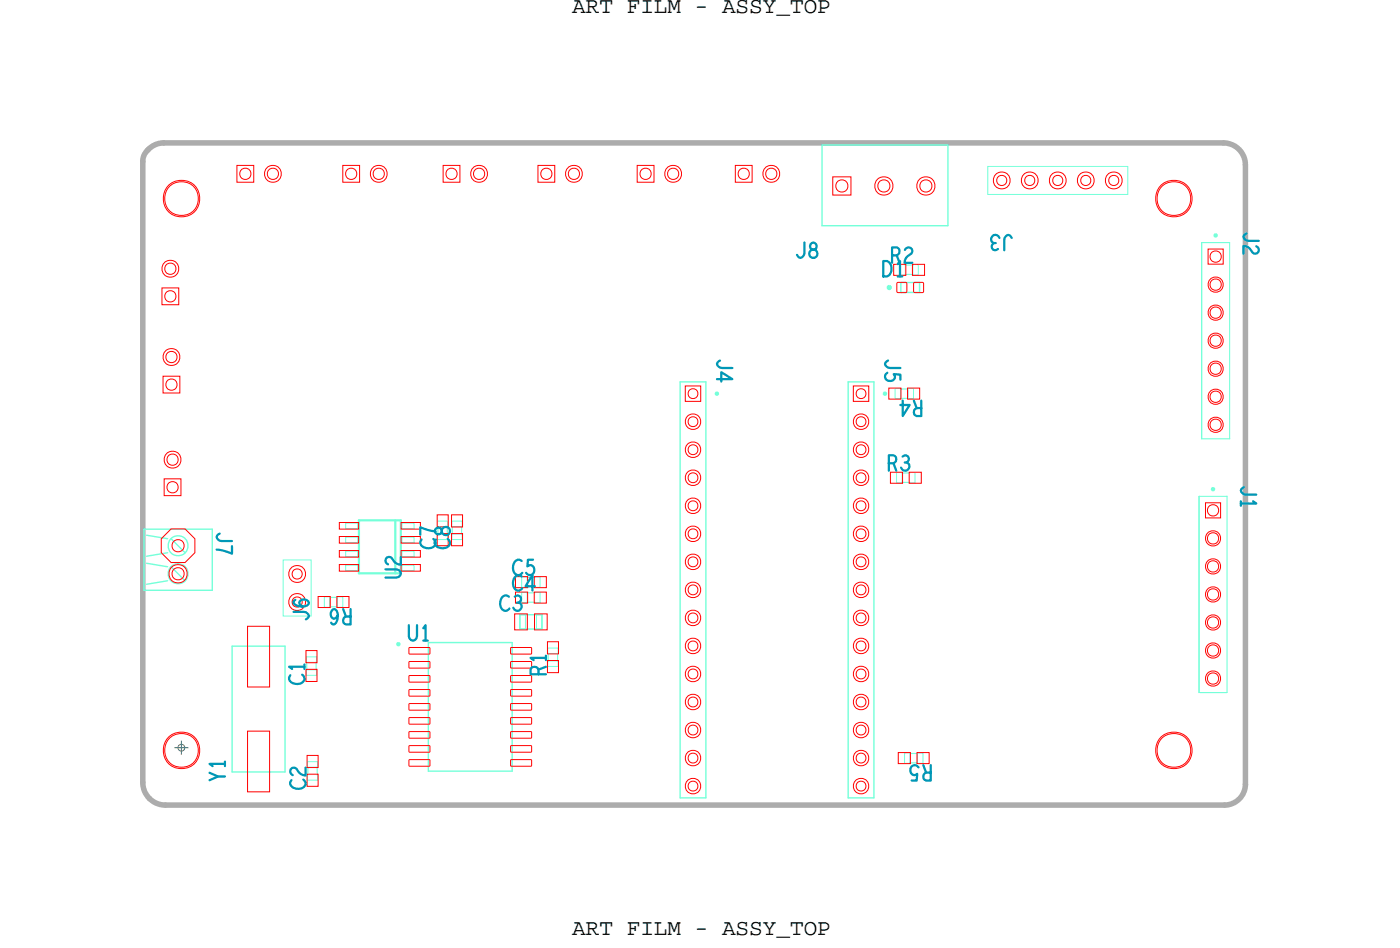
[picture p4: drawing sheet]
<svg xmlns="http://www.w3.org/2000/svg" width="127mm" height="86mm" viewBox="0 0 127 86" stroke-linecap="round" stroke-linejoin="round" font-family="sans-serif">
<!-- layer: Board Outline -->
<path d="M13 14.6v56.3zM13.3 13.6l.2-.1zM13.4 13.6l-.3 .5-.2 .5M14.9 12.9h96zM14.9 12.9l-.8 .2-.6 .4M111 13a2 2 0 0 1 1.9 1.9M112.9 14.9v56.2zM13 70.9a2.05 2.05 0 0 0 2 2M15 72.9h96zM113 71.1a1.9 1.9 0 0 1-2 1.8" fill="none" stroke="#acacac" stroke-width=".5"/>
<path d="M13.5 13.6l.6-.5 .8-.2h96a2 2 0 0 1 2 2.1v55.9a2 2 0 0 1-2 2h-96a2 2 0 0 1-1.9-2v-55.9l.1-.8z" fill="none" stroke="#acacac" stroke-width=".09"/>
<!-- layer: Components -->
<g fill="none" stroke="#75ffd9" stroke-width=".13">
<path d="M74.5 13.1v7.3zM74.5 13.2h11.5zM86 13.2v7.3zM61.7 34.6v37.7zM61.7 34.6h2.3zM64 34.6v37.7zM74.5 20.4h11.5zM76.9 34.6v37.7zM76.9 34.6h2.4zM79.3 34.6v37.7zM81.7 26.5h1.7zM81.7 25.6h1.7z"/>
<path d="M81.7 25.6v.9zM83.4 25.6v.9zM13 53.5h6.3zM13 47.9v5.6zM13 47.9h6.3zM13.3 48.5l1.9 .3zM13.3 51l1.9 .4zM13.3 50.4l1.9-.3zM13.3 52.9l1.9-.3zM15.5 48.8l1.3 1.3zM15.5 51.4l1.3 1.2zM19.3 47.9v5.6z"/>
<path d="M21 58.5v11.4zM21.1 58.5h4.8zM25.9 58.5v11.4zM38.9 58.2h7.5zM38.9 58.2v11.7zM46.4 58.2v11.7zM47.1 55.7v1.3zM47.1 55.7h2zM47.2 57h1.9zM49.1 55.7v1.3zM21 69.9h4.8zM38.9 69.9h7.5z"/>
<path d="M61.7 72.3h2.3zM76.9 72.3h2.4z"/>
<circle cx="16.1" cy="49.5" r=".9"/>
<circle cx="16.1" cy="52" r=".9"/>
</g>
<g fill="none" stroke="#75ffd9" stroke-width=".09">
<path d="M89.6 15.1h12.7v2.5h-12.7zM81.2 35.2h.5v.9h-.5zM82.3 35.2h.5v.9h-.5zM82.8 24h.5v.9h-.5zM25.7 50.7h2.5v5.1h-2.5zM27.8 59.5h.9v.5h-.9zM29.4 54.1h.5v.9h-.5zM30.6 54.1h.5v.9h-.5zM31.3 47.4h1.1v.5h-1.1zM31.3 48.7h1.1v.5h-1.1zM31.3 49.9h1.1v.5h-1.1zM31.3 51.2h1.1v.5h-1.1z"/>
<path d="M36.4 47.4h1.1v.5h-1.1zM36.4 51.2h1.1v.5h-1.1zM36.4 49.9h1.1v.5h-1.1zM36.4 48.7h1.1v.5h-1.1zM41 48.4h.9v.5h-.9zM41 47.2h.9v.5h-.9zM47.1 55.7h.5v1.3h-.5zM48.5 53.7h.5v.9h-.5zM48.6 55.7h.5v1.3h-.5zM49.7 59.9h.9v.5h-.9zM49.7 58.7h.9v.5h-.9zM81.3 42.8h.5v1h-.5z"/>
<path d="M82.5 42.8h.5v1h-.5zM27.8 60.7h.9v.5h-.9zM27.9 70.2h.9v.5h-.9zM27.9 69h.9v.5h-.9zM82 68.2h.5v1h-.5zM83.2 68.2h.5v1h-.5z"/>
</g>
<path d="M64.9 35.6h.1l.1 .1-.1 .1zM80.2 35.6h.1v.1v.1zM110.2 21.3v-.1l.1 .2h-.1zM32.5 51.9h3.9zM32.5 47.2v4.7zM32.5 47.1h3.9zM35.9 47.1v4.8zM36 58.3h.1l.1 .1-.1 .1zM36.4 47.1v4.8zM109.9 44.3l.1-.1 .1 .2h-.1z" fill="none" stroke="#75ffd9" stroke-width=".2"/>
<g fill="none" stroke="#75ffd9" stroke-width=".1">
<path d="M109 22v17.8zM109 39.8h2.5zM109 22h2.5zM111.5 22v17.8zM28.7 60v.7zM29.9 54.1h.7zM41.9 47.7v.7zM47.8 54.6h.7zM50.6 59.2v.7zM81.8 43.7h.7zM108.7 45h2.6zM108.7 45v17.8z"/>
<path d="M111.3 45v17.8zM28.8 69.5v.7zM82.5 68.3h.7zM108.7 62.8h2.6z"/>
</g>
<path d="M80.5 26l.1-.1 .2 .2-.2 .1z" fill="none" stroke="#75ffd9" stroke-width=".24"/>
<!-- layer: Nets -->
<g fill="none" stroke="#f00" stroke-width=".09">
<path d="M21.5 15h1.5v1.5h-1.5zM31.1 15h1.5v1.5h-1.5zM40.2 15h1.5v1.5h-1.5zM48.8 15h1.5v1.5h-1.5zM57.8 15h1.5v1.5h-1.5zM66.7 15h1.5v1.5h-1.5zM75.5 16h1.7v1.7h-1.7zM14.7 26.1h1.5v1.5h-1.5zM14.8 34.1h1.5v1.5h-1.5zM62.2 35h1.3v1.4h-1.3zM77.4 35h1.4v1.4h-1.4zM80.6 35.2h1.1v1h-1.1z"/>
<path d="M81.4 25.6h.8v.9h-.8zM82.3 35.2h1.1v1h-1.1zM82.7 23.9h1.1v1h-1.1zM82.9 25.6h.8v.9h-.8zM109.6 22.6h1.3v1.3h-1.3zM14.9 43.4h1.5v1.5h-1.5zM22.5 56.7h2v5.5h-2zM27.7 58.9h1v1.1h-1zM28.9 54h1v1.1h-1zM30.6 54h1v1.1h-1zM30.8 48.6h1.7v.6h-1.7zM30.8 49.9h1.7v.6h-1.7z"/>
<path d="M30.8 51.2h1.7v.6h-1.7zM30.8 47.3h1.7v.6h-1.7zM36.4 51.2h1.7v.6h-1.7zM36.4 47.3h1.7v.6h-1.7zM36.4 49.9h1.7v.6h-1.7zM36.4 48.6h1.7v.6h-1.7zM37.1 58.7h1.8l.1 .5-1.9 .1zM37.1 60l1.8-.1 .1 .6h-1.9zM39.6 46.6h1v1.1h-1zM40.9 46.6h1.1v1.1h-1.1zM40.9 48.3h1.1v1.1h-1.1zM46.3 60l1.9-.1v.6h-1.8z"/>
<path d="M46.3 58.7h1.9v.5l-1.8 .1zM46.7 55.6h1.1v1.5h-1.1zM48.4 52.2h1.1v1h-1.1zM48.4 53.6h1.1v1h-1.1zM48.5 55.6h1.1v1.5h-1.1zM49.6 59.8h1.1v1.1h-1.1zM49.6 58.1h1.1v1.1h-1.1zM80.8 42.8h1.1v1h-1.1zM82.5 42.8h1.1v1h-1.1zM109.3 45.6h1.4v1.3h-1.4zM22.5 66.2h2v5.5h-2zM27.7 60.6h1v1.1h-1z"/>
<path d="M27.8 68.4h1v1.1h-1zM27.8 70.1h1v1.1h-1zM37.1 66.3h1.8l.1 .5-1.9 .1zM37.1 67.6h1.8l.1 .5-1.9 .1zM37.1 68.9l1.8-.1 .1 .6h-1.9zM37.1 61.2h1.8l.1 .6h-1.9zM37.1 62.5h1.8l.1 .5-1.9 .1zM37.1 63.8h1.8l.1 .5h-1.9zM37.1 65h1.8l.1 .6h-1.9zM46.3 65h1.9v.6h-1.8zM46.3 63.8h1.9v.5h-1.8zM46.3 62.5h1.9v.5l-1.8 .1z"/>
<path d="M46.3 66.3h1.9v.5l-1.8 .1zM46.3 68.9l1.9-.1v.6h-1.8zM46.3 67.6h1.9v.5l-1.8 .1zM46.3 61.2h1.9v.6h-1.8zM81.5 68.2h1.1v1h-1.1zM83.2 68.2h1.1v1h-1.1z"/>
<circle cx="16.5" cy="18" r="1.54"/>
<circle cx="16.5" cy="18" r="1.66"/>
<circle cx="22.2" cy="15.8" r=".51"/>
<circle cx="24.7" cy="15.8" r=".51"/>
<circle cx="24.7" cy="15.8" r=".77"/>
<circle cx="31.8" cy="15.8" r=".51"/>
<circle cx="34.3" cy="15.8" r=".51"/>
<circle cx="34.3" cy="15.8" r=".77"/>
<circle cx="40.9" cy="15.8" r=".51"/>
<circle cx="43.4" cy="15.8" r=".51"/>
<circle cx="43.4" cy="15.8" r=".77"/>
<circle cx="49.5" cy="15.8" r=".51"/>
<circle cx="52" cy="15.8" r=".51"/>
<circle cx="52" cy="15.8" r=".77"/>
<circle cx="58.5" cy="15.8" r=".51"/>
<circle cx="61" cy="15.8" r=".51"/>
<circle cx="61" cy="15.8" r=".77"/>
<circle cx="67.4" cy="15.8" r=".51"/>
<circle cx="69.9" cy="15.8" r=".51"/>
<circle cx="69.9" cy="15.8" r=".77"/>
<circle cx="76.3" cy="16.9" r=".55"/>
<circle cx="80.2" cy="16.9" r=".55"/>
<circle cx="80.2" cy="16.9" r=".83"/>
<circle cx="84" cy="16.9" r=".55"/>
<circle cx="84" cy="16.9" r=".83"/>
<circle cx="90.8" cy="16.4" r=".46"/>
<circle cx="90.8" cy="16.4" r=".77"/>
<circle cx="93.4" cy="16.4" r=".46"/>
<circle cx="93.4" cy="16.4" r=".77"/>
<circle cx="95.9" cy="16.4" r=".46"/>
<circle cx="95.9" cy="16.4" r=".77"/>
<circle cx="98.5" cy="16.4" r=".46"/>
<circle cx="98.5" cy="16.4" r=".77"/>
<circle cx="101" cy="16.4" r=".46"/>
<circle cx="101" cy="16.4" r=".77"/>
<circle cx="106.5" cy="18" r="1.66"/>
<circle cx="106.5" cy="18" r="1.54"/>
<circle cx="15.4" cy="26.9" r=".51"/>
<circle cx="15.4" cy="24.4" r=".51"/>
<circle cx="15.5" cy="24.4" r=".77"/>
<circle cx="15.5" cy="32.4" r=".51"/>
<circle cx="15.5" cy="34.9" r=".51"/>
<circle cx="15.5" cy="32.4" r=".77"/>
<circle cx="62.8" cy="38.2" r=".45"/>
<circle cx="62.8" cy="35.7" r=".45"/>
<circle cx="62.9" cy="38.2" r=".7"/>
<circle cx="78.1" cy="35.7" r=".45"/>
<circle cx="78.1" cy="38.2" r=".45"/>
<circle cx="78.1" cy="38.2" r=".7"/>
<circle cx="110.2" cy="38.5" r=".51"/>
<circle cx="110.2" cy="36" r=".51"/>
<circle cx="110.2" cy="25.8" r=".51"/>
<circle cx="110.2" cy="30.9" r=".51"/>
<circle cx="110.2" cy="33.4" r=".51"/>
<circle cx="110.2" cy="23.3" r=".51"/>
<circle cx="110.2" cy="28.3" r=".51"/>
<circle cx="110.2" cy="36" r=".69"/>
<circle cx="110.2" cy="28.3" r=".69"/>
<circle cx="110.2" cy="30.9" r=".69"/>
<circle cx="110.2" cy="33.4" r=".69"/>
<circle cx="110.2" cy="38.5" r=".69"/>
<circle cx="110.2" cy="25.8" r=".69"/>
<circle cx="15.6" cy="44.2" r=".51"/>
<circle cx="15.6" cy="41.7" r=".51"/>
<circle cx="15.6" cy="41.7" r=".77"/>
<circle cx="16.1" cy="52" r=".55"/>
<circle cx="16.1" cy="49.5" r=".55"/>
<circle cx="16.1" cy="49.5" r="1.65"/>
<circle cx="16.1" cy="52" r=".83"/>
<circle cx="26.9" cy="52" r=".46"/>
<circle cx="26.9" cy="52" r=".77"/>
<circle cx="62.8" cy="48.4" r=".45"/>
<circle cx="62.8" cy="58.5" r=".45"/>
<circle cx="62.8" cy="43.3" r=".45"/>
<circle cx="62.8" cy="40.8" r=".45"/>
<circle cx="62.8" cy="50.9" r=".45"/>
<circle cx="62.8" cy="56" r=".45"/>
<circle cx="62.8" cy="53.5" r=".45"/>
<circle cx="62.8" cy="45.8" r=".45"/>
<circle cx="62.9" cy="48.4" r=".7"/>
<circle cx="62.9" cy="43.3" r=".7"/>
<circle cx="62.9" cy="53.5" r=".7"/>
<circle cx="62.9" cy="45.8" r=".7"/>
<circle cx="62.9" cy="40.8" r=".7"/>
<circle cx="62.9" cy="58.5" r=".7"/>
<circle cx="62.9" cy="56" r=".7"/>
<circle cx="62.9" cy="50.9" r=".7"/>
<circle cx="78.1" cy="50.9" r=".45"/>
<circle cx="78.1" cy="43.3" r=".45"/>
<circle cx="78.1" cy="40.8" r=".45"/>
<circle cx="78.1" cy="48.4" r=".45"/>
<circle cx="78.1" cy="56" r=".45"/>
<circle cx="78.1" cy="53.5" r=".45"/>
<circle cx="78.1" cy="45.8" r=".45"/>
<circle cx="78.1" cy="58.5" r=".45"/>
<circle cx="78.1" cy="50.9" r=".7"/>
<circle cx="78.1" cy="43.3" r=".7"/>
<circle cx="78.1" cy="48.4" r=".7"/>
<circle cx="78.1" cy="53.5" r=".7"/>
<circle cx="78.1" cy="40.8" r=".7"/>
<circle cx="78.1" cy="45.8" r=".7"/>
<circle cx="78.1" cy="56" r=".7"/>
<circle cx="78.1" cy="58.5" r=".7"/>
<circle cx="110" cy="58.9" r=".51"/>
<circle cx="110" cy="48.8" r=".51"/>
<circle cx="110" cy="56.4" r=".51"/>
<circle cx="110" cy="53.9" r=".51"/>
<circle cx="110" cy="51.3" r=".51"/>
<circle cx="110" cy="46.2" r=".51"/>
<circle cx="110" cy="56.4" r=".69"/>
<circle cx="110" cy="58.9" r=".69"/>
<circle cx="110" cy="53.9" r=".69"/>
<circle cx="110" cy="48.8" r=".69"/>
<circle cx="110" cy="51.3" r=".69"/>
<circle cx="16.5" cy="68" r="1.66"/>
<circle cx="16.5" cy="68" r="1.54"/>
<circle cx="62.8" cy="66.2" r=".45"/>
<circle cx="62.8" cy="71.2" r=".45"/>
<circle cx="62.8" cy="61.1" r=".45"/>
<circle cx="62.8" cy="68.7" r=".45"/>
<circle cx="62.8" cy="63.6" r=".45"/>
<circle cx="62.9" cy="61.1" r=".7"/>
<circle cx="62.9" cy="63.6" r=".7"/>
<circle cx="62.9" cy="66.2" r=".7"/>
<circle cx="62.9" cy="71.2" r=".7"/>
<circle cx="62.9" cy="68.7" r=".7"/>
<circle cx="78.1" cy="71.2" r=".45"/>
<circle cx="78.1" cy="66.2" r=".45"/>
<circle cx="78.1" cy="63.6" r=".45"/>
<circle cx="78.1" cy="68.7" r=".45"/>
<circle cx="78.1" cy="61.1" r=".45"/>
<circle cx="78.1" cy="71.2" r=".7"/>
<circle cx="78.1" cy="68.7" r=".7"/>
<circle cx="78.1" cy="63.6" r=".7"/>
<circle cx="78.1" cy="66.2" r=".7"/>
<circle cx="78.1" cy="61.1" r=".7"/>
<circle cx="106.5" cy="68" r="1.54"/>
<circle cx="106.5" cy="68" r="1.66"/>
<circle cx="110" cy="61.5" r=".51"/>
<circle cx="110" cy="61.5" r=".69"/>
</g>
<!-- layer: Drawing Origin -->
<path d="M15.8 67.7h1.3M16.2 67.5l.2-.1 .3 .1 .1 .2-.1 .3-.3 .1-.2-.1-.1-.3zM16.4 67.1v1.3" fill="none" stroke="#638b3a" stroke-width=".09"/>
<g font-size="2.4" fill="#0097b7">
<text x="72.1" y="23.4">J8</text>
<text x="80.7" y="23.8">R2</text>
<text x="91.9" y="21.3" transform="rotate(-180 91.9 21.3)">J3</text>
<text x="112.8" y="21" transform="rotate(90 112.8 21)">J2</text>
<text x="80" y="25">D1</text>
<text x="65" y="32.5" transform="rotate(90 65 32.5)">J4</text>
<text x="80.3" y="32.5" transform="rotate(90 80.3 32.5)">J5</text>
<text x="83.7" y="36.3" transform="rotate(-180 83.7 36.3)">R4</text>
<text x="80.4" y="42.7">R3</text>
<text x="112.5" y="44" transform="rotate(90 112.5 44)">J1</text>
<text x="19.6" y="48.2" transform="rotate(90 19.6 48.2)">J7</text>
<text x="36.4" y="52.5" transform="rotate(-90 36.4 52.5)">U2</text>
<text x="39.5" y="49.8" transform="rotate(-90 39.5 49.8)">C7</text>
<text x="40.8" y="49.8" transform="rotate(-90 40.8 49.8)">C8</text>
<text x="46.4" y="52.1">C5</text>
<text x="46.4" y="53.5">C4</text>
<text x="28" y="56.3" transform="rotate(-90 28 56.3)">J6</text>
<text x="32" y="55.2" transform="rotate(-180 32 55.2)">R6</text>
<text x="36.9" y="58">U1</text>
<text x="45.3" y="55.3">C3</text>
<text x="27.6" y="62.1" transform="rotate(-90 27.6 62.1)">C1</text>
<text x="49.5" y="61.3" transform="rotate(-90 49.5 61.3)">R1</text>
<text x="20.4" y="70.9" transform="rotate(-90 20.4 70.9)">Y1</text>
<text x="27.7" y="71.6" transform="rotate(-90 27.7 71.6)">C2</text>
<text x="84.6" y="69.3" transform="rotate(-180 84.6 69.3)">R5</text>
</g>
<g font-size="2.1">
<text x="51.9" y="1.2">ART FILM - ASSY_TOP</text>
<text x="51.9" y="84.7">ART FILM - ASSY_TOP</text>
</g>
</svg>
